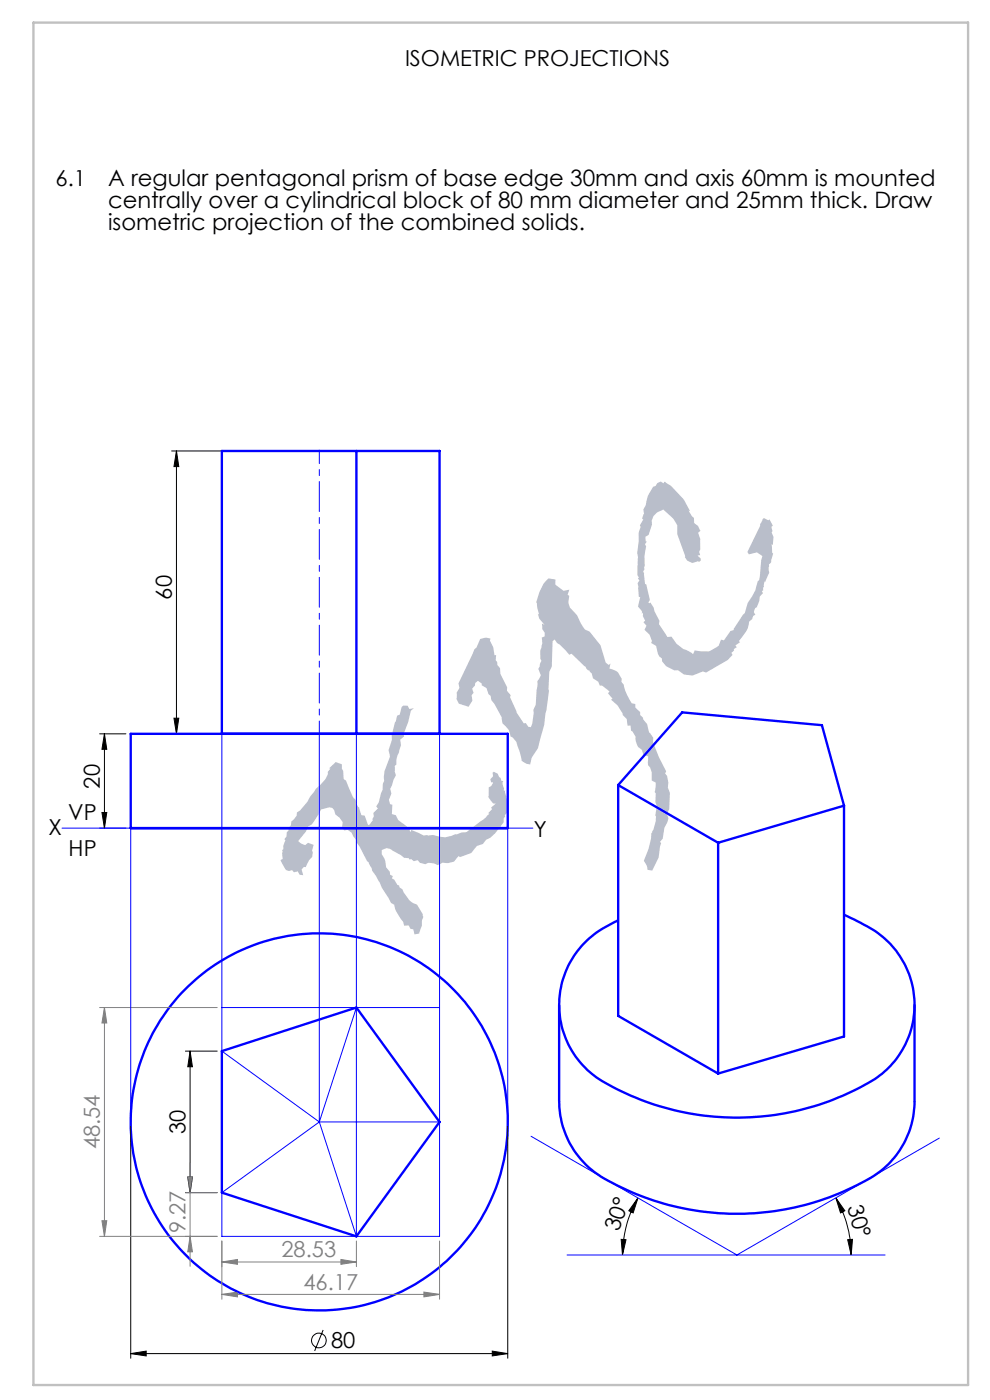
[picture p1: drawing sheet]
<svg xmlns="http://www.w3.org/2000/svg" width="210mm" height="297mm" viewBox="0 0 210 297" stroke-linecap="round" stroke-linejoin="round" font-family="sans-serif">
<g fill="none" stroke="#000" stroke-width=".21">
<path d="M36.4 95.7h30.3M37.4 95.7l.5 3.3h-1zM37.4 95.7v60M21.1 155.7h5.6M22.2 155.7l.4 3.3h-1zM22.2 155.7v20M36.4 155.7h30.3M36.9 152.4h1l-.5 3.3zM21.1 175.7h5.6M21.6 172.4h1l-.4 3.3zM27.7 239v49.1M39.3 223h6.8"/>
<path d="M40.3 223l.5 3.3h-1zM40.3 223v30M107.7 239v49.1M39.3 253h6.8M39.8 249.7h1l-.5 3.3zM135.3 254.1l-1 3.2-.9-.4zM135.3 254.1a24.2 24.2 0 0 0-3.3 12.1M177.3 254.1l1.9 2.8-.9 .4zM177.3 254.1a24.7 24.7 0 0 1 3.3 12.1M131.8 262.9l1 .1-.8 3.2zM179.8 263l1-.1-.2 3.3zM27.7 287.2l3.3-.6v1.1z"/>
<path d="M27.7 287.2h80M68.5 282.1l-1.8 4.5M104.4 286.6l3.3 .6-3.3 .5z"/>
<circle cx="67.7" cy="284.4" r="1.56"/>
</g>
<g fill="none" stroke="#808080" stroke-width=".21">
<path d="M21.1 213.7h25M22.2 213.7l.4 3.3h-1zM22.2 213.7v48.6M21.6 259h1l-.4 3.3zM39.3 253h6.8M39.8 249.7h1l-.5 3.3zM40.3 246.7v21.9M21.1 262.3h25M40.3 262.3l.5 3.3h-1zM47.1 267.7l3.3-.5v1zM47.1 274.6l3.3-.5v1zM47.1 263.3v12.3"/>
<path d="M47.1 267.7h28.5M47.1 274.6h46.1M72.3 267.2l3.3 .5-3.3 .5zM75.6 263.3v5.4M89.9 274.1l3.3 .5-3.3 .5zM93.2 263.3v12.3"/>
</g>
<g fill="none" stroke="#00f" stroke-width=".5">
<path d="M75.6 95.7v60M27.7 155.7h80v20h-80zM47.1 155.7v-60h46.1v60M131.1 166.5l13.6-15.4 29.6 2.7 4.7 17.1M131.1 166.5v49l21.2 12.2M131.1 166.5l21.2 12.3M152.3 178.8v48.9M179 170.9l-26.7 7.9M179 170.9v49l-26.7 7.8M179 194.1a29.9 29.9 0 0 1 9.9 6.2 19 19 0 0 1-6.2 30.3 56.1 56.1 0 0 1-56.7-2.5 18.9 18.9 0 0 1 4-32.3l1.1-.6M118.6 213.2v20.4a19.4 19.4 0 0 0 12.3 17.9 56.1 56.1 0 0 0 55.7-2.9 18.9 18.9 0 0 0 7.4-15v-20.4M47.1 223l28.5-9.3 17.6 24.3-17.6 24.3-28.5-9.3z"/>
<circle cx="67.7" cy="238" r="40"/>
</g>
<path d="M7.1 4.8h198.3v289h-198.3z" fill="none" stroke="#c0c0c0" stroke-width=".5"/>
<path d="M67.7 155.7v-60" fill="none" stroke="#00f" stroke-width=".21" stroke-dasharray="6.3 1.3 1.3 1.3" stroke-dashoffset="3.7"/>
<path d="M47.1 155.7v67.3l20.6 15M67.7 155.7v82.3M75.6 155.7v106.6l-7.9-24.3M93.2 155.7v106.6h-46.1v-9.3l20.6-15M13.2 175.7h99.8M27.7 175.7v62.3M107.7 175.7v62.3M47.1 213.7h46.1M75.6 213.7l-7.9 24.3M67.7 238h25.5M112.6 241l43.7 25.2 42.9-24.8M120.3 266.2h67.4" fill="none" stroke="#00f" stroke-width=".21"/>
<g fill="#000">
<path d="M36.9 152.4h1l-.5 3.3zM37.4 95.7l.5 3.3h-1zM21.6 172.4h1l-.4 3.3zM22.2 155.7l.4 3.3h-1z"/>
<path d="M40.3 223l.5 3.3h-1zM39.8 249.7h1l-.5 3.3z"/>
<path d="M135.3 254.1l-1 3.2-.9-.4zM131.8 262.9l1 .1-.8 3.2z"/>
<path d="M179.8 263l1-.1-.2 3.3zM177.3 254.1l1.9 2.8-.9 .4z"/>
<path d="M27.7 287.2l3.3-.6v1.1zM104.4 286.6l3.3 .6-3.3 .5z"/>
</g>
<g fill="#808080">
<path d="M47.1 267.7l3.3-.5v1zM72.3 267.2l3.3 .5-3.3 .5z"/>
<path d="M89.9 274.1l3.3 .5-3.3 .5zM47.1 274.6l3.3-.5v1z"/>
<path d="M21.6 259h1l-.4 3.3zM22.2 213.7l.4 3.3h-1z"/>
<path d="M39.8 249.7h1l-.5 3.3zM40.3 262.3l.5 3.3h-1z"/>
</g>
<text font-size="54.7" fill="#b9beca" x="76.5" y="204.6" transform="rotate(-40 76.5 204.6)">KYC</text>
<g font-size="4.8">
<text x="22.9" y="39.4">A regular pentagonal prism of base edge 30mm and axis 60mm is mounted</text>
<text x="22.9" y="44">centrally over a cylindrical block of 80 mm diameter and 25mm thick. Draw</text>
<text x="22.9" y="48.7">isometric projection of the combined solids.</text>
</g>
<g font-size="4.7">
<text x="85.9" y="13.9">ISOMETRIC PROJECTIONS</text>
<text x="11.8" y="39.4">6.1</text>
<text x="36.4" y="127.2" transform="rotate(-90 36.4 127.2)">60</text>
<text x="21.2" y="167.3" transform="rotate(-90 21.2 167.3)">20</text>
<text x="14.5" y="173.9">VP</text>
<text x="10.3" y="177">X</text>
<text x="113.2" y="177.5">Y</text>
<text x="14.6" y="181.7">HP</text>
<text x="39.3" y="240.6" transform="rotate(-90 39.3 240.6)">30</text>
<text x="179.7" y="256" transform="rotate(74 179.7 256)">30°</text>
<text x="131.3" y="261.5" transform="rotate(-71 131.3 261.5)">30°</text>
<text x="70.2" y="286.1">80</text>
</g>
<g font-size="4.7" fill="#808080">
<text x="21.2" y="243.8" transform="rotate(-90 21.2 243.8)">48.54</text>
<text x="39.3" y="261.6" transform="rotate(-90 39.3 261.6)">9.27</text>
<text x="59.7" y="266.7">28.53</text>
<text x="64.4" y="273.6">46.17</text>
</g>
</svg>
